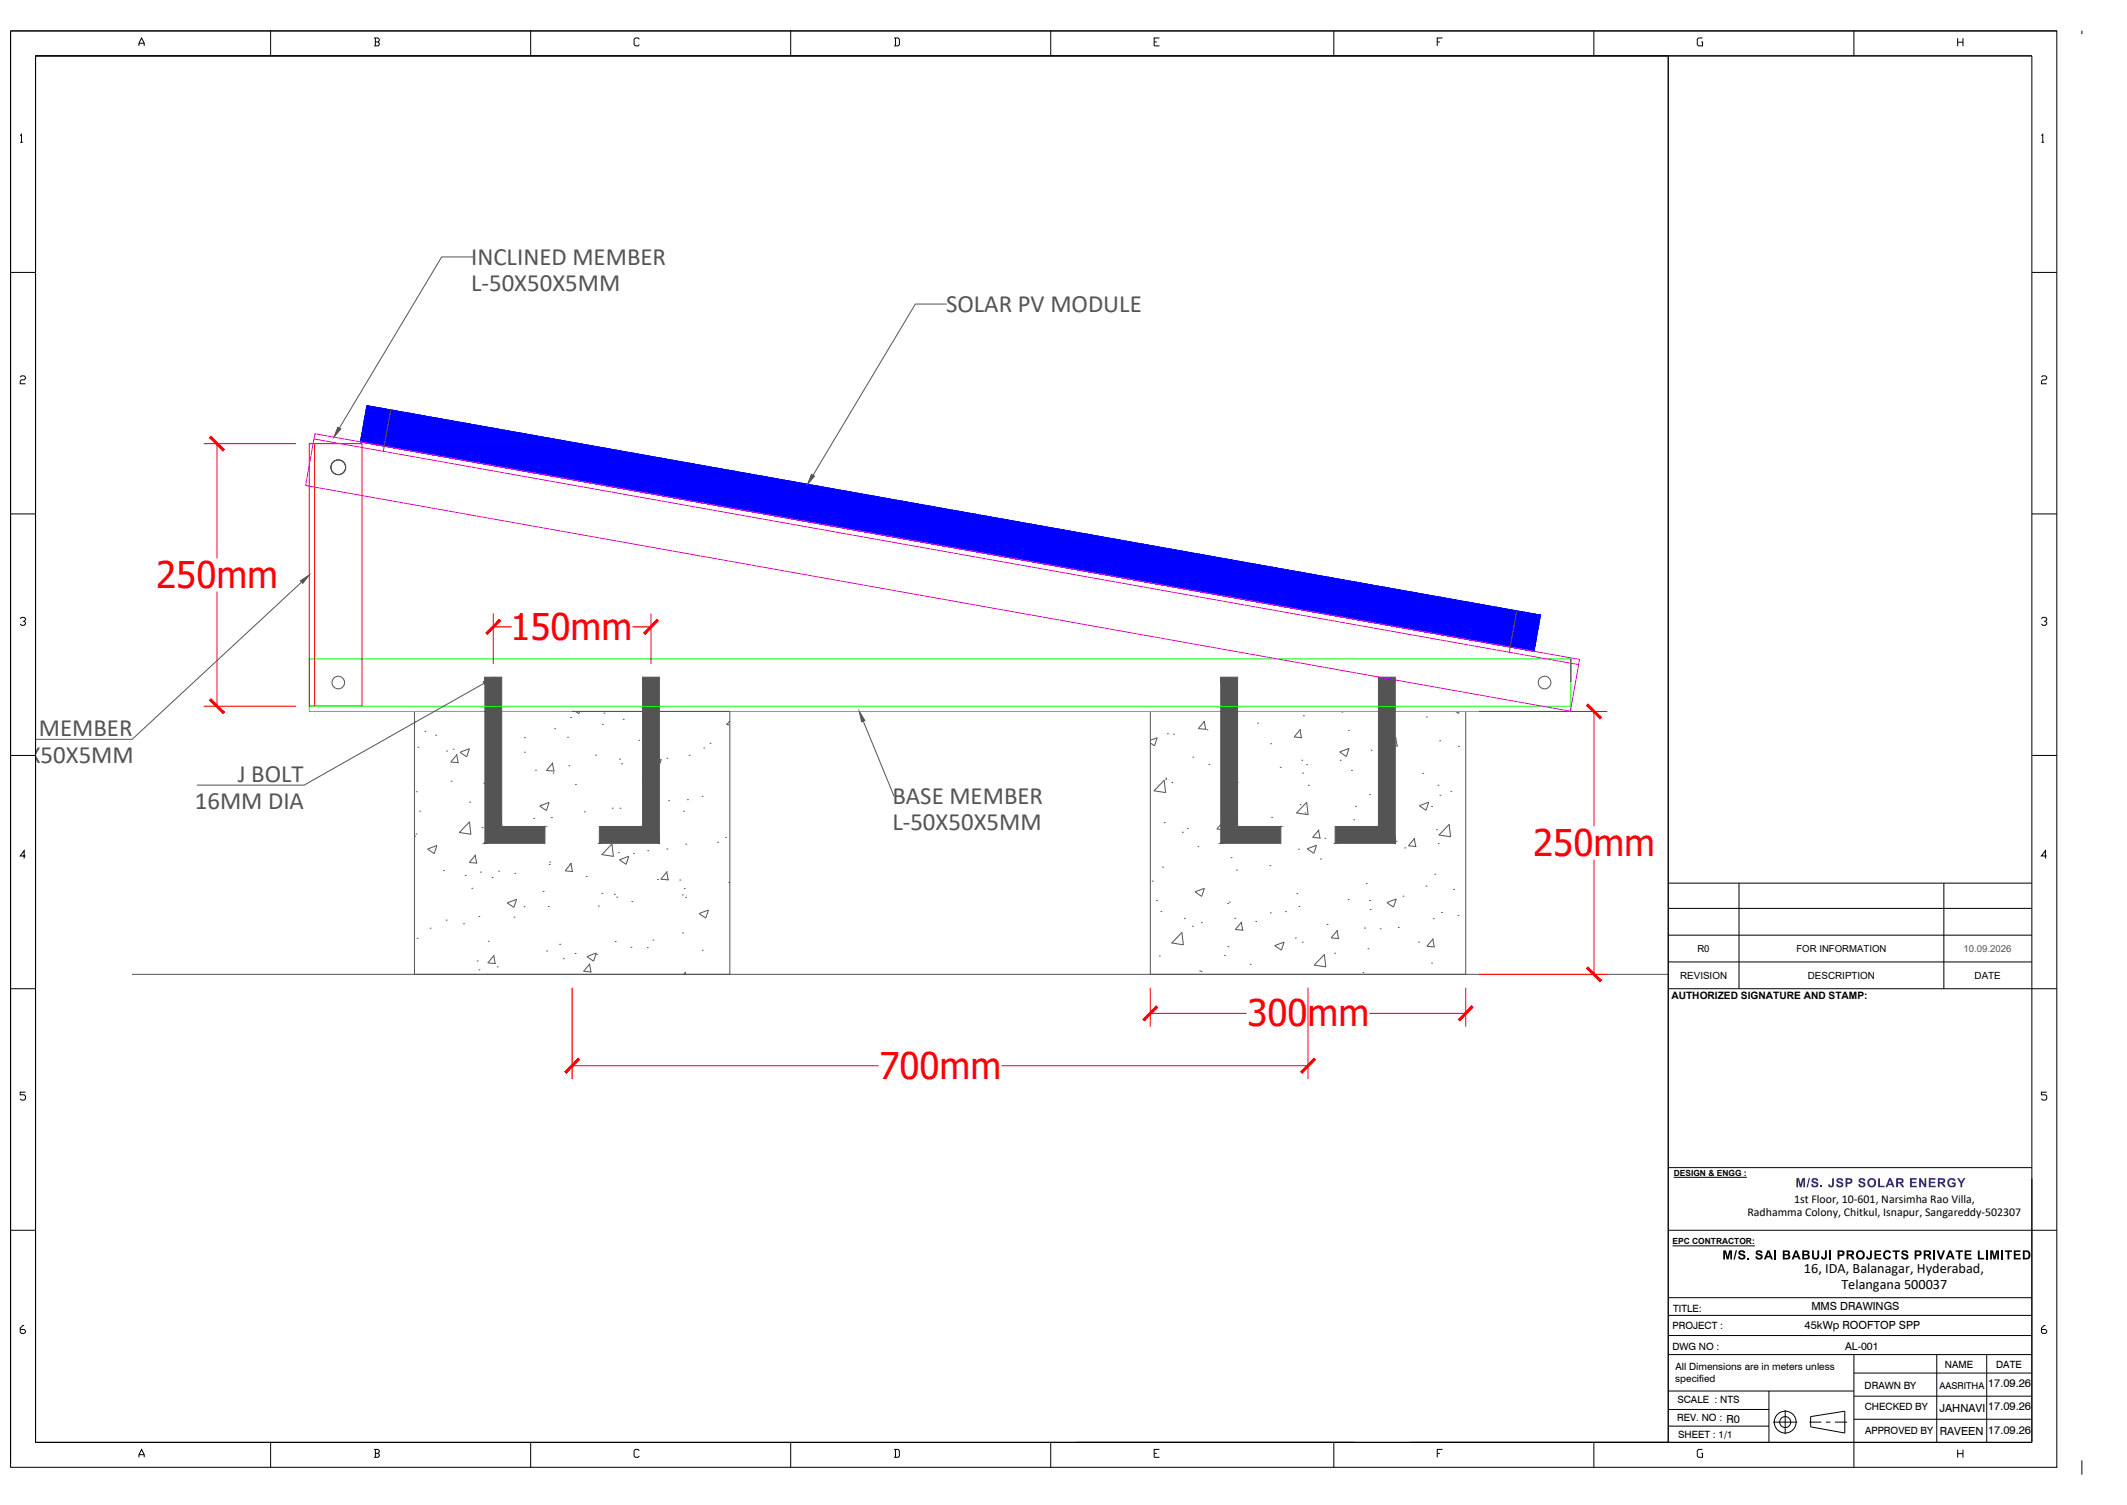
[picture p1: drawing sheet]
<svg xmlns="http://www.w3.org/2000/svg" width="1189mm" height="841mm" viewBox="0 0 1189 841" stroke-linecap="round" stroke-linejoin="round" font-family="sans-serif">
<!-- layer: 0 -->
<g fill="#00f" stroke="#00f" stroke-width=".56">
<path d="M205 227l114 20h-118z"/>
<path d="M201 247h118l542 97z"/>
<path d="M201 247l543 97h117zM744 344h117l-4 20z"/>
</g>
<path d="M205 227l656 117-4 20-656-117z" fill="none" stroke="#00f" stroke-width=".56"/>
<g fill="none" stroke="#545454" stroke-width=".56">
<path d="M264 144h-17l-57 95M529 170h-17l-58 96M218 229l-4 23M169 325l-95 88h-54M848 341l-4 23M878 368v13M232 398h176v146h-176zM271 382l-101 57h-60M320 398h88M322 398l2 1v-1M338 399h.1M643 398h176v146h-176z"/>
<path d="M729 400h.1M750 398h.1M814 398l1 1 1-1M232 403h.1M234 418h.1M238 409h.1M244 411h.1M250 420h.1M253 419h.1M271 413h.1M272 407h.1M277 410h.1"/>
<path d="M293 412h.1M310 407h.1M317 412h.1M319 401h.1M337 405h.1M348 402h.1M357 414h.1M393 418h.1M397 415h.1M406 405h2M408 403l-2 2M483 403l17 42"/>
<path d="M643 414l4-2-2 5-2-2M653 410h.1M656 410h.1M673 403l1 5M673 403l-3 4 4 1M675 408h.1M691 405h.1M703 404h.1M710 416h.1M727 408v4M727 408l-4 4h5M754 408h.1"/>
<path d="M766 419h.1M780 412l1 5M780 412l-3 5h4M797 401h.1M805 414h.1M815 417h.1M252 437h.1M255 422l1 4M256 422l-4 4h4M257 420l5-2-1 5zM270 438h.1M293 420h.1"/>
<path d="M299 430h.1M309 426l1 5M309 426l-4 5h5M309 432h.1M318 428h.1M322 438h.1M333 422h.1M346 424h.1M347 427h.1M362 431l1 5M363 431l-4 4 4 1M364 426l6-2-2 5z"/>
<path d="M365 431h.1M373 424h.1M385 422h.1M651 436l1 7-7-1 6-6M652 435h.1M655 437h.1M667 423h.1M676 427h.1M683 434h.1M685 439h.1M690 430h.1M691 437h.1"/>
<path d="M716 429h.1M728 425h.1M728 432h.1M730 427h.1M731 439h.1M749 420l5-2-1 5zM749 425h.1M755 431h.1M772 425h.1M777 421h.1M795 432h.1M804 439h.1"/>
<path d="M233 442h.1M235 453h.1M263 448h.1M278 446h.1M280 460h.1M298 457h.1M302 450l5-2-2 5zM302 450h.1M308 457h.1M327 454h.1M342 452h.1M347 452h.1"/>
<path d="M374 447h.1M382 453h.1M384 447h.1M392 445h.1M651 460h.1M683 459l1 5M684 459l-4 4 5 1M689 454h.1M691 442l-1 5-4-3M691 442l-5 2M711 457h.1M725 454l6 1"/>
<path d="M727 450h.1M729 454h.1M730 448l1 7M730 448l-5 6M757 458h.1M758 451h.1M765 444h.1M771 441h.1M793 450l6-2-2 5zM800 451h.1M805 444h.1M811 442h.1"/>
<path d="M232 467h.1M233 466h.1M239 475l4 2M244 473l-1 4M244 472l-5 2M263 466l-6-1 5-6 1 7M266 478v4M266 478l-4 4h5M269 462h.1M342 472l1 7-7-1M342 472l-6 6M346 476h.1"/>
<path d="M351 478l-5 2 4 3 1-4M354 477h.1M362 475h.1M373 474h.1M383 472h.1M401 471h.1M406 468h.1M661 465h.1M664 463h.1M670 473h.1M688 479h.1M701 467h.1"/>
<path d="M713 466h.1M726 475h.1M731 474l5-2-2 5zM737 464l1 4M737 464l-3 4h4M741 468h.1M765 469h.1M780 470h.1M785 474h.1M790 468l1 5M791 468l-4 5h5M803 464h.1"/>
<path d="M804 471h.1M804 467l7 1M804 467l6-6 1 7M248 486h.1M260 489h.1M264 496h.1M269 487h.1M275 490h.1M279 487h.1M288 488h.1M304 498h.1M307 483h.1"/>
<path d="M307 482h.1M319 483h.1M319 482l1 5M319 482l-3 5h4M328 490h.1M336 499h.1M343 500h.1M367 491h.1M373 487v5M373 487l-4 4 5 1M380 492h.1M382 497h.1"/>
<path d="M407 493h.1M644 492h.1M650 485h.1M668 498l5-2-1 5zM691 486h.1M710 484h.1M725 499h.1M738 480h.1M764 494h.1M797 495h.1M802 489h.1M812 497h.1"/>
<path d="M240 519h.1M249 514h.1M259 516h.1M268 512h.1M284 505l5-2-2 4zM287 513h.1M293 507h.1M306 507h.1M334 506h.1M345 501h.1M353 504h.1M381 500h.1"/>
<path d="M383 501h.1M396 508l-5 3 3 2 2-4M646 503h.1M649 509h.1M662 513h.1M666 518h.1M671 516h.1M686 505h.1M687 504h.1M690 513h.1M694 515l1 5M694 515l-4 4 5 1"/>
<path d="M702 515h.1M710 510h.1M718 509h.1M726 507h.1M742 517h.1M747 520l1 5M748 520l-4 4h4M754 503h.1M763 519h.1M766 503h.1M766 508h.1M771 519h.1"/>
<path d="M775 504l5-2-1 5zM782 518h.1M784 501h.1M801 513h.1M806 510h.1M815 512h.1M233 524h.1M267 537h.1M273 526h.1M276 534l1 5M276 534l-3 4h4M306 531h.1"/>
<path d="M313 528h.1M315 536h.1M321 533h.1M329 539l1 4M330 538l-4 5h5M333 533l-5 2 4 2 1-4M334 533h.1M344 526h.1M353 529h.1M362 530h.1M365 525h.1M381 521h.1"/>
<path d="M392 531h.1M648 534h.1M661 521v7l-6-1zM684 534h.1M686 529h.1M699 539h.1M713 528l5-2-2 5-4-3M724 524h.1M728 527h.1M740 533l1 7-7-1M740 533l-6 6M746 533h.1"/>
<path d="M765 530h.1M793 526h.1M800 538h.1M801 525l1 4M801 524l-3 5h4M74 544h858M268 542h.1M272 544h.1M278 540h.1M383 543v1M383 543l-1 1M671 543h.1"/>
<path d="M762 543h.1"/>
<circle cx="189" cy="261" r="4"/>
<circle cx="189" cy="381" r="4"/>
<circle cx="863" cy="381" r="4"/>
</g>
<path d="M173 368h705v30h-705zM173 395h705" fill="none" stroke="#0f0" stroke-width=".56"/>
<path d="M173 248h29v147h-29zM176 248v147" fill="none" stroke="#f00" stroke-width=".56"/>
<g fill="#545454" stroke="#545454" stroke-width=".56">
<path d="M480 398l3 5h-1z"/>
<path d="M168 325l5-4-4 5z"/>
<path d="M189 239l1 1-3 4z"/>
<path d="M454 265l1 1-4 5z"/>
<path d="M270 381l6-2-5 4z"/>
<path d="M359 378l10 93v-93zM359 378l10 93-10-9zM335 471h34l-10-9zM335 462h24l-24 9z"/>
<path d="M271 378l9 84v-84zM271 378l9 84-9 9zM280 462l-9 9 34-9zM271 471l34-9v9z"/>
<path d="M770 378l10 93v-93zM770 378l10 93-10-9zM746 471h34l-10-9zM746 462h24l-24 9z"/>
<path d="M682 378l10 84v-84zM682 378l10 84-10 9zM692 462l-10 9 34-9zM682 471l34-9v9z"/>
</g>
<g fill="none" stroke="#f00" stroke-width=".56">
<path d="M114 248h51M121 248v64M121 331v64M276 343v28M276 350h10M354 350h10M364 343v28M114 395h51M827 398h71M891 398v64M891 480v64M320 552v51"/>
<path d="M643 552v22M731 552v51M819 552v22M827 544h71M643 566h54M766 566h53M320 596h171M560 596h171"/>
</g>
<g fill="#f00" stroke="#f00" stroke-width=".56">
<path d="M323 591l-7 9 8-8zM323 591l-7 9v-1z"/>
<path d="M734 591l-7 8 1 1zM734 591l1 1-7 8z"/>
<path d="M887 541l8 7-7-8zM887 541l8 7-1 1z"/>
<path d="M887 394l7 8 1-1zM887 394l1-1 7 8z"/>
<path d="M646 562l-6 8 7-7zM646 562l-6 8h-1z"/>
<path d="M823 562l-8 8h1zM823 562v1l-7 7z"/>
<path d="M118 391h-1l8 7zM117 391l8 7v1z"/>
<path d="M117 245l8 7v-1zM118 244l7 7-8-6z"/>
<path d="M279 346l-7 8 8-7zM272 354l7-8-7 8z"/>
<path d="M360 354h1l6-8zM367 346l1 1-7 7z"/>
</g>
<!-- layer: 0 -->
<path d="M175 245l707 126M176 242l707 126-5 29-707-126z" fill="none" stroke="#f0f" stroke-width=".56"/>
<g fill="none" stroke="#000" stroke-width=".56">
<path d="M6 17h1144v803h-1144zM6 17h1144M6 17v801M151 17v14M297 17v14M442 17v14M587 17v14M746 17v14M891 17v14M1036 17v14M20 31h1116v775h-1116zM78 26v-2l1-3 2 3v2"/>
<path d="M78 24h3M209 21h2l1 1-1 1M210 23h1l1 2-1 1h-2M210 21v5M357 22v-1h-2l-1 1v3l1 1h2v-1M500 21h2l1 1v3l-1 1h-2M500 21v5M645 23h2M648 21h-3v5h3M803 23h2M806 21h-3v5M932 31v775"/>
<path d="M952 21h-3v1v3v1h3v-3h-1M1094 21v5M1094 24h3M1097 21v5M11 76l1-1v5M11 80h2M1141 76l1-1v5M1141 80h2M6 152h14M1136 152h14M11 211l1-1h1l1 1-1 1h-1l-1 1v1h3M1141 211l1-1h1l1 1-1 1h-1l-1 1v1h3"/>
<path d="M6 287h14M1136 287h14M11 346l1-1h1l1 1-1 1M13 347l1 1-1 1h-1h-1M1141 346l1-1h1l1 1-1 1M1143 347l1 1-1 1h-1h-1M6 422h14M1136 422h14M14 478h-3l2-3v5M1144 478h-3l2-3v5M6 553h14M1136 553h14"/>
<path d="M14 610h-3v2h2l1 1v1l-1 1h-1l-1-1M1144 610h-3v2h2l1 1v1l-1 1h-1l-1-1M936 658h40M6 688h14M932 688h218M935 696h46M932 735h204M932 725h204M13 741l-2 1v2l1 1h1l1-1-1-1h-2M932 746h204M932 757h204M1036 757v63"/>
<path d="M1083 757v49M1110 757v49M1143 741l-2 1v2l1 1h1l1-1-1-1h-2M932 777h104M989 777v29M1036 767h100M932 788h57M932 797h57M991 795h14M998 788v13M1011 795h7M1012 792l19-3v12l-19-4z"/>
<path d="M1021 795h2M1026 795h6M1036 793h100M1036 780h100M78 814v-1l1-3 2 3v1M78 813h3M151 806v14M209 810h2l1 1-1 1M210 812h1l1 2h-1h-2M210 810v4M297 806v14M357 811v-1h-2l-1 1v3h1h2"/>
<path d="M442 806v14M500 810h2l1 1v3h-1h-2M500 810v4M587 806v14M645 812h2M648 810h-3v4h3M746 806v14M803 812h2M806 810h-3v4M891 806v14M952 810h-3v1v3h3v-2h-1M1094 810v5"/>
<path d="M1094 812h3M1097 810v5"/>
<circle cx="998" cy="795" r="6"/>
<circle cx="998" cy="795" r="3"/>
</g>
<g fill="#000">
<path d="M1121 699h4v1h-2v4h-1v-4h-1zM1126 699h3v1h-2v1h2v1h-2v1h2v1h-3z"/>
<path d="M1131 699h2h1l1 3-1 1-3 1zM1132 700v3h1l1-3z"/>
</g>
<!-- layer: Borders -->
<path d="M1164 17v2M932 652h204M1164 816v8" fill="none" stroke="#000" stroke-width=".56"/>
<!-- layer: 0 -->
<path d="M1094 658h1l1 2 1-2h2l-2 3v2h-1v-2z" fill="#293189"/>
<path d="M20 31h912v775h-912zM932 494h204M972 494v59M1086 494v59M932 508h204M932 538h204M932 523h204M932 553h204" fill="none" stroke="#000" stroke-width=".56"/>
<g font-size="20.5" fill="#f00">
<text x="87" y="329">250mm</text>
<text x="285" y="358">150mm</text>
<text x="857" y="478">250mm</text>
<text x="697" y="574">300mm</text>
<text x="492" y="603">700mm</text>
</g>
<g font-size="13.9" fill="#545454">
<text x="263" y="148">INCLINED MEMBER</text>
<text x="263" y="163">L-50X50X5MM</text>
<text x="529" y="174">SOLAR PV MODULE</text>
<text x="5" y="411">AL MEMBER</text>
<text x="1" y="426">50X50X5MM</text>
<text x="133" y="437">J BOLT</text>
<text x="499" y="449">BASE MEMBER</text>
<text x="109" y="452">16MM DIA</text>
<text x="499" y="464">L-50X50X5MM</text>
</g>
<g font-size="8">
<text x="1008" y="711">16, IDA, Balanagar, Hyderabad,</text>
<text x="1029" y="720">Telangana 500037</text>
</g>
<text font-size="7.1" fill="#293189" x="1004" y="663">M/S. JSP SOLAR ENERGY</text>
<text font-size="7.1" x="963" y="704">M/S. SAI BABUJI PROJECTS PRIVATE LIMITED</text>
<g font-size="6.6">
<text x="1003" y="672">1st Floor, 10-601, Narsimha Rao Villa,</text>
<text x="977" y="679">Radhamma Colony, Chitkul, Isnapur, Sangareddy-502307</text>
</g>
<g font-size="6.2">
<text x="1012" y="732">MMS DRAWINGS</text>
<text x="1009" y="743">45kWp ROOFTOP SPP</text>
<text x="1111" y="775">17.09.26</text>
<text x="1084" y="789">JAHNAVI</text>
<text x="1111" y="788">17.09.26</text>
<text x="1084" y="802">RAVEEN</text>
<text x="1111" y="801">17.09.26</text>
</g>
<text font-size="6" x="1031" y="754">AL-001</text>
<text font-size="5.7" x="934" y="558">AUTHORIZED SIGNATURE AND STAMP:</text>
<g font-size="5.6">
<text x="935" y="733">TITLE:</text>
<text x="935" y="743">PROJECT :</text>
<text x="935" y="754">DWG NO :</text>
<text x="937" y="766">All Dimensions are in meters unless</text>
<text x="1087" y="764">NAME</text>
<text x="1116" y="764">DATE</text>
<text x="936" y="772">specified</text>
<text x="1042" y="776">DRAWN BY</text>
<text x="938" y="784">SCALE : NTS</text>
<text x="1042" y="788">CHECKED BY</text>
<text x="937" y="794">REV. NO : R0</text>
<text x="938" y="804">SHEET : 1/1</text>
<text x="1042" y="802">APPROVED BY</text>
</g>
<g font-size="5.5">
<text x="939" y="547">REVISION</text>
<text x="1010" y="547">DESCRIPTION</text>
<text x="1104" y="547">DATE</text>
</g>
<g font-size="5.4">
<text x="949" y="532">R0</text>
<text x="1004" y="532">FOR INFORMATION</text>
</g>
<text font-size="5.4" fill="#545454" x="1097" y="532">10.09.2026</text>
<text font-size="5.3" x="1084" y="776">AASRITHA</text>
<g font-size="4.7">
<text x="936" y="657">DESIGN &amp; ENGG :</text>
<text x="935" y="695">EPC CONTRACTOR:</text>
</g>
</svg>
